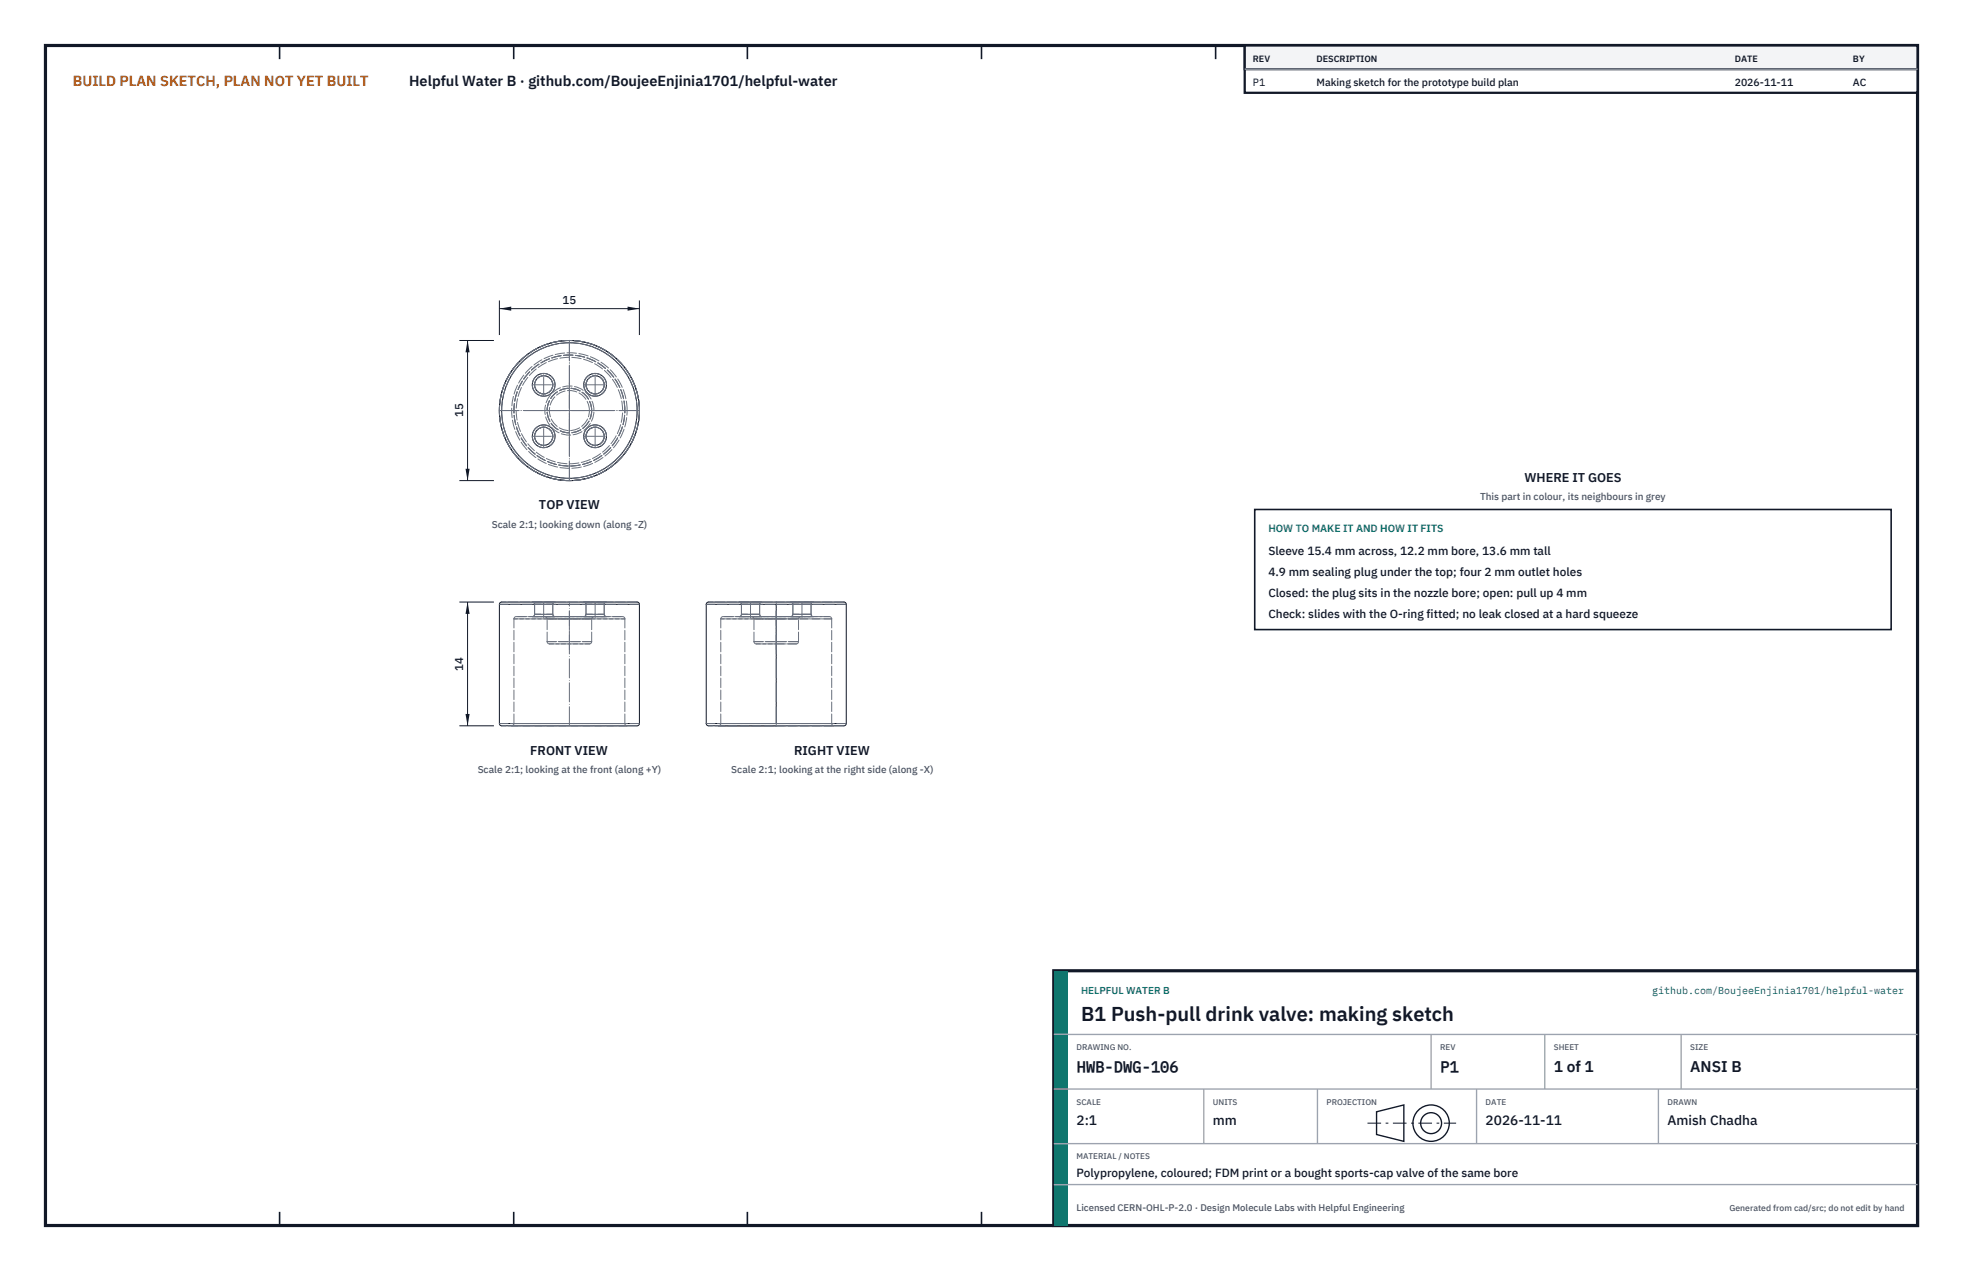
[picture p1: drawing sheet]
<svg xmlns="http://www.w3.org/2000/svg" width="432mm" height="279mm" viewBox="0 0 432 279" stroke-linecap="round" stroke-linejoin="round" font-family="sans-serif">
<path d="M10 10h411.8v259.4h-411.8z" fill="none" stroke="#111827" stroke-width=".7" stroke-linecap="butt"/>
<g fill="none" stroke="#111827" stroke-width=".35">
<path d="M61.5 10v3M113 10v3M164.4 10v3M215.9 10v3M267.4 10v3M318.9 10v3M370.3 10v3M61.5 266.4v3M113 266.4v3M164.4 266.4v3M215.9 266.4v3M267.4 266.4v3"/>
<path d="M318.9 266.4v3M370.3 266.4v3"/>
</g>
<g fill="none" stroke="#111727" stroke-width=".22">
<path d="M109.9 132.8l.1-.3 .4-.2h29.8l.3 .2 .2 .3M109.9 132.8h30.8M109.9 132.8v26.2M140.7 132.8v26.2M155.4 132.8l.1-.3 .4-.2h29.8l.3 .2 .2 .3M155.4 132.8h30.8M155.4 132.8v26.2M170.8 132.8v26.2M186.2 132.8v26.2M109.9 159l.1 .4 .4 .1h29.8l.3-.1 .2-.4M109.9 159h30.8M155.4 159l.1 .4 .4 .1h29.8l.3-.1 .2-.4"/>
<path d="M155.4 159h30.8"/>
<circle cx="119.6" cy="95.9" r="2.5"/>
<circle cx="119.6" cy="84.6" r="2.5"/>
<circle cx="119.6" cy="95.9" r="2"/>
<circle cx="119.6" cy="84.6" r="2"/>
<circle cx="125.2" cy="90.2" r="15.4"/>
<circle cx="125.2" cy="90.2" r="14.9"/>
<circle cx="130.9" cy="95.9" r="2.5"/>
<circle cx="130.9" cy="84.6" r="2.5"/>
<circle cx="130.9" cy="95.9" r="2"/>
<circle cx="130.9" cy="84.6" r="2"/>
</g>
<g fill="none" stroke="#6a7180" stroke-width=".22" stroke-dasharray="2.1 .5">
<path d="M113.1 136l.1-.3 .4-.2M113.1 136h24.3M113.6 135.5h23.4M117.1 132.3h5M117.1 135.5h5M117.6 132.8l-.1-.2-.4-.3M117.6 135v-2.2M117.6 135l-.1 .4-.4 .1M117.6 132.8h4M117.6 135h4M119.9 135.5h10.8M120.4 136l-.3-.4-.2-.1"/>
<path d="M120.4 136h9.8M121.6 135v-2.2M121.6 135l.1 .3 .4 .2M121.6 132.8h-4M121.6 135h-4M122.1 132.3h-5M122.1 132.3l-.4 .3-.1 .2M122.1 135.5h-5M128.4 132.3h5M128.4 135.5h5M128.9 132.8l-.1-.2-.4-.3M128.9 135v-2.2"/>
<path d="M128.9 135l-.1 .4-.4 .1M128.9 132.8h4M128.9 135h4M130.2 136h-9.8M130.7 135.5h-10.8M130.7 135.5l-.3 .1-.2 .4M132.9 135v-2.2M132.9 135l.1 .3 .4 .2M132.9 132.8h-4M132.9 135h-4M133.4 132.3h-5M133.4 132.3l-.4 .3-.1 .2"/>
<path d="M133.4 135.5h-5M137 135.5h-23.4M137.4 136l-.1-.3-.3-.2M137.4 136h-24.3M140.2 132.3h-29.8M140.7 132.8h-30.8M158.6 136l.1-.3 .4-.2M158.6 136h12.2M159.1 135.5h11.7M162.6 132.3h2.5M162.6 135.5h2.5M163.1 132.8l-.1-.2-.4-.3"/>
<path d="M163.1 135v-2.2M163.1 135l-.1 .4-.4 .1M163.1 132.8h2M163.1 135h2M165.1 132.3h2.5M165.1 135.5h2.5M165.1 132.8h2M165.1 135h2M165.4 135.5h5.4M165.9 136l-.3-.4-.2-.1M165.9 136h4.9M167.1 132.8l.1-.2 .4-.3"/>
<path d="M167.1 135v-2.2M167.1 135l.1 .4 .4 .1M167.1 132.8h-4M167.1 135h-4M167.6 132.3h-5M167.6 135.5h-5M170.8 135.5h11.7M170.8 135.5h5.4M170.8 136h12.1M170.8 136h4.9M173.9 132.3h2.5M173.9 135.5h2.5"/>
<path d="M174.4 132.8l-.1-.2-.4-.3M174.4 135v-2.2M174.4 135l-.1 .4-.4 .1M174.4 132.8h2M174.4 135h2M175.7 136l.2-.4 .3-.1M175.7 136h-9.8M176.2 135.5h-10.8M176.4 132.3h2.5M176.4 135.5h2.5M176.4 132.8h2M176.4 135h2"/>
<path d="M178.4 132.8l.1-.2 .4-.3M178.4 135v-2.2M178.4 135l.1 .4 .4 .1M178.4 132.8h-4M178.4 135h-4M178.9 132.3h-5M178.9 135.5h-5M182.5 135.5h-23.4M182.9 136l-.1-.3-.3-.2M182.9 136h-24.3M185.7 132.3h-29.8M186.2 132.8h-30.8"/>
<path d="M112.5 159.5h25.4M113.1 159l-.1 .3-.5 .2M113.1 159v-23M113.1 159h24.3M120.4 141v-5M120.4 141l.1 .4 .3 .1M120.4 141h9.8M120.8 141.5h8.9M129.7 141.5h-8.9M130.2 141v-5M130.2 141l-.2 .4-.3 .1M130.2 141h-9.8"/>
<path d="M137.4 159v-23M137.4 159h-24.3M137.9 159.5h-25.4M137.9 159.5l-.4-.2-.1-.3M140.2 159.5h-29.8M140.7 159h-30.8M158.6 159l-.1 .3-.4 .2M158.6 159v-23M158.6 159h12.2M165.9 141v-5M165.9 141l.1 .4 .3 .1M165.9 141h4.9"/>
<path d="M166.3 141.5h4.5M170.8 159.5h12.7M170.8 141.5h4.3M170.8 159h12.1M170.8 141h4.9M175.1 141.5h-8.8M175.7 141v-5M175.7 141l-.2 .4-.4 .1M175.7 141h-9.8M182.9 159l.1 .3 .5 .2M182.9 159v-23M182.9 159h-24.3"/>
<path d="M183.5 159.5h-25.4M185.7 159.5h-29.8M186.2 159h-30.8"/>
<circle cx="119.6" cy="95.9" r="2.5"/>
<circle cx="119.6" cy="84.6" r="2.5"/>
<circle cx="119.6" cy="95.9" r="2"/>
<circle cx="119.6" cy="84.6" r="2"/>
<circle cx="125.2" cy="90.2" r="12.7"/>
<circle cx="125.2" cy="90.2" r="12.2"/>
<circle cx="125.2" cy="90.2" r="15.4"/>
<circle cx="125.2" cy="90.2" r="14.9"/>
<circle cx="125.2" cy="90.2" r="11.7"/>
<circle cx="125.2" cy="90.2" r="4.4"/>
<circle cx="125.2" cy="90.2" r="4.9"/>
<circle cx="125.3" cy="90.2" r="5.4"/>
<circle cx="130.9" cy="95.9" r="2.5"/>
<circle cx="130.9" cy="84.6" r="2.5"/>
<circle cx="130.9" cy="95.9" r="2"/>
<circle cx="130.9" cy="84.6" r="2"/>
</g>
<g fill="none" stroke="#6a7180" stroke-width=".22" stroke-dasharray="4.2 .5 0 .5">
<path d="M109.9 90.2h30.8M110 90.2h30.5M117.1 95.9h5M117.1 84.6h5M119.1 90.2h12.3M119.6 98.4v-5M119.6 87.1v-5M125.2 96.4v-12.3M128.4 95.9h5M128.4 84.6h5M130.9 98.4v-5M130.9 87.1v-5"/>
<path d="M125.2 105.6v-30.8M125.2 105.5v-30.5M119.6 135.8v-3.5M130.9 135.8v-3.5M165.1 135.8v-3.5M176.4 135.8v-3.5M125.2 159.5v-27.2M125.2 142.8v-8.5M170.8 159.5v-27.2M170.8 142.8v-8.5"/>
</g>
<path d="M109.9 66v7.7M109.9 67.9h30.7M140.6 66v7.7" fill="none" stroke="#111827" stroke-width=".22"/>
<path d="M109.9 67.9l2.6-.5v.9zM138 67.4v.9l2.6-.4z" fill="#111827"/>
<path d="M101.1 74.8h7.5M102.8 74.8v30.8M101.1 105.6h7.5" fill="none" stroke="#111827" stroke-width=".22"/>
<path d="M102.8 74.8l-.4 2.6h.9zM102.4 103h.9l-.5 2.6z" fill="#111827"/>
<path d="M101.1 132.3h7.5M102.8 132.3v27.3M101.1 159.6h7.5" fill="none" stroke="#111827" stroke-width=".22"/>
<path d="M102.8 132.3l-.4 2.6h.9zM102.4 157h.9l-.5 2.6z" fill="#111827"/>
<path d="M276 112h140v26.4h-140z" fill="#fff" stroke="#111827" stroke-width=".35"/>
<path d="M273.8 10h148v10.4h-148z" fill="#fff" stroke="#111827" stroke-width=".5"/>
<path d="M273.8 10h148v5.2h-148z" fill="#f3f4f6" stroke="#111827" stroke-width=".5"/>
<path d="M273.8 15.2h148" fill="none" stroke="#9ca3af" stroke-width=".3"/>
<path d="M231.8 213.4h190v56h-190z" fill="#fff" stroke="#111827" stroke-width=".7" stroke-linecap="butt"/>
<path d="M231.8 213.4h3v56h-3z" fill="#0f766e"/>
<path d="M231.8 227.4h190M231.8 239.4h190M264.8 239.4v12M289.8 239.4v12M314.8 227.4v12M324.8 239.4v12M339.8 227.4v12M364.8 239.4v12M369.8 227.4v12M231.8 251.4h190M231.8 260.4h190" fill="none" stroke="#9ca3af" stroke-width=".3"/>
<g fill="none" stroke="#111827" stroke-width=".3">
<path d="M302.8 244.4l6-1.5v8l-6-1.5z"/>
<circle cx="314.8" cy="246.9" r="4"/>
<circle cx="314.8" cy="246.9" r="2.3"/>
</g>
<path d="M300.8 246.9h19.5" fill="none" stroke="#111827" stroke-width=".22" stroke-dasharray="3 1 .6 1" stroke-linecap="butt"/>
<text font-size="4.4" fill="#111827" x="237.8" y="224.4">B1 Push-pull drink valve: making sketch</text>
<g font-size="3.4" fill="#111827">
<text x="236.8" y="235.6">HWB-DWG-106</text>
<text x="316.8" y="235.6">P1</text>
<text x="341.8" y="235.6">1 of 1</text>
<text x="371.8" y="235.6">ANSI B</text>
</g>
<text font-size="3.2" fill="#b45309" x="16" y="19">BUILD PLAN SKETCH, PLAN NOT YET BUILT</text>
<text font-size="3.2" fill="#111827" x="90" y="19">Helpful Water B · github.com/BoujeeEnjinia1701/helpful-water</text>
<g font-size="3" fill="#111827">
<text x="236.8" y="247.2">2:1</text>
<text x="266.8" y="247.2">mm</text>
<text x="326.8" y="247.2">2026-11-11</text>
<text x="366.8" y="247.2">Amish Chadha</text>
</g>
<g font-size="2.8" fill="#111827">
<text x="335.3" y="106">WHERE IT GOES</text>
<text x="118.6" y="112">TOP VIEW</text>
<text x="116.6" y="165.9">FRONT VIEW</text>
<text x="174.7" y="165.9">RIGHT VIEW</text>
</g>
<g font-size="2.6" fill="#111827">
<text x="279" y="122">Sleeve 15.4 mm across, 12.2 mm bore, 13.6 mm tall</text>
<text x="279" y="126.6">4.9 mm sealing plug under the top; four 2 mm outlet holes</text>
<text x="279" y="131.2">Closed: the plug sits in the nozzle bore; open: pull up 4 mm</text>
<text x="279" y="135.8">Check: slides with the O-ring fitted; no leak closed at a hard squeeze</text>
<text x="236.8" y="258.8">Polypropylene, coloured; FDM print or a bought sports-cap valve of the same bore</text>
</g>
<g font-size="2.5" fill="#111827">
<text x="123.8" y="66.9">15</text>
<text x="101.8" y="91.7" transform="rotate(-90 101.8 91.7)">15</text>
<text x="101.8" y="147.5" transform="rotate(-90 101.8 147.5)">14</text>
</g>
<g font-size="2.3" fill="#111827">
<text x="275.6" y="18.8">P1</text>
<text x="289.6" y="18.8">Making sketch for the prototype build plan</text>
<text x="381.6" y="18.8">2026-11-11</text>
<text x="407.6" y="18.8">AC</text>
</g>
<text font-size="2.3" fill="#0f766e" x="279" y="117">HOW TO MAKE IT AND HOW IT FITS</text>
<g font-size="2.2" fill="#4b5563">
<text x="325.6" y="110">This part in colour, its neighbours in grey</text>
<text x="108.2" y="116">Scale 2:1; looking down (along -Z)</text>
<text x="105.1" y="169.9">Scale 2:1; looking at the front (along +Y)</text>
<text x="160.9" y="169.9">Scale 2:1; looking at the right side (along -X)</text>
</g>
<g font-size="2.2" fill="#0f766e">
<text x="237.8" y="218.4">HELPFUL WATER B</text>
<text x="363.4" y="218.4">github.com/BoujeeEnjinia1701/helpful-water</text>
</g>
<text font-size="2.1" fill="#4b5563" x="236.8" y="266.2">Licensed CERN-OHL-P-2.0 · Design Molecule Labs with Helpful Engineering</text>
<g font-size="2" fill="#111827">
<text x="275.6" y="13.6">REV</text>
<text x="289.6" y="13.6">DESCRIPTION</text>
<text x="381.6" y="13.6">DATE</text>
<text x="407.6" y="13.6">BY</text>
</g>
<text font-size="1.9" fill="#4b5563" x="380.4" y="266.2">Generated from cad/src; do not edit by hand</text>
<g font-size="1.8" fill="#4b5563">
<text x="236.8" y="230.8">DRAWING NO.</text>
<text x="316.8" y="230.8">REV</text>
<text x="341.8" y="230.8">SHEET</text>
<text x="371.8" y="230.8">SIZE</text>
<text x="236.8" y="242.8">SCALE</text>
<text x="266.8" y="242.8">UNITS</text>
<text x="291.8" y="242.8">PROJECTION</text>
<text x="326.8" y="242.8">DATE</text>
<text x="366.8" y="242.8">DRAWN</text>
<text x="236.8" y="254.8">MATERIAL / NOTES</text>
</g>
</svg>
